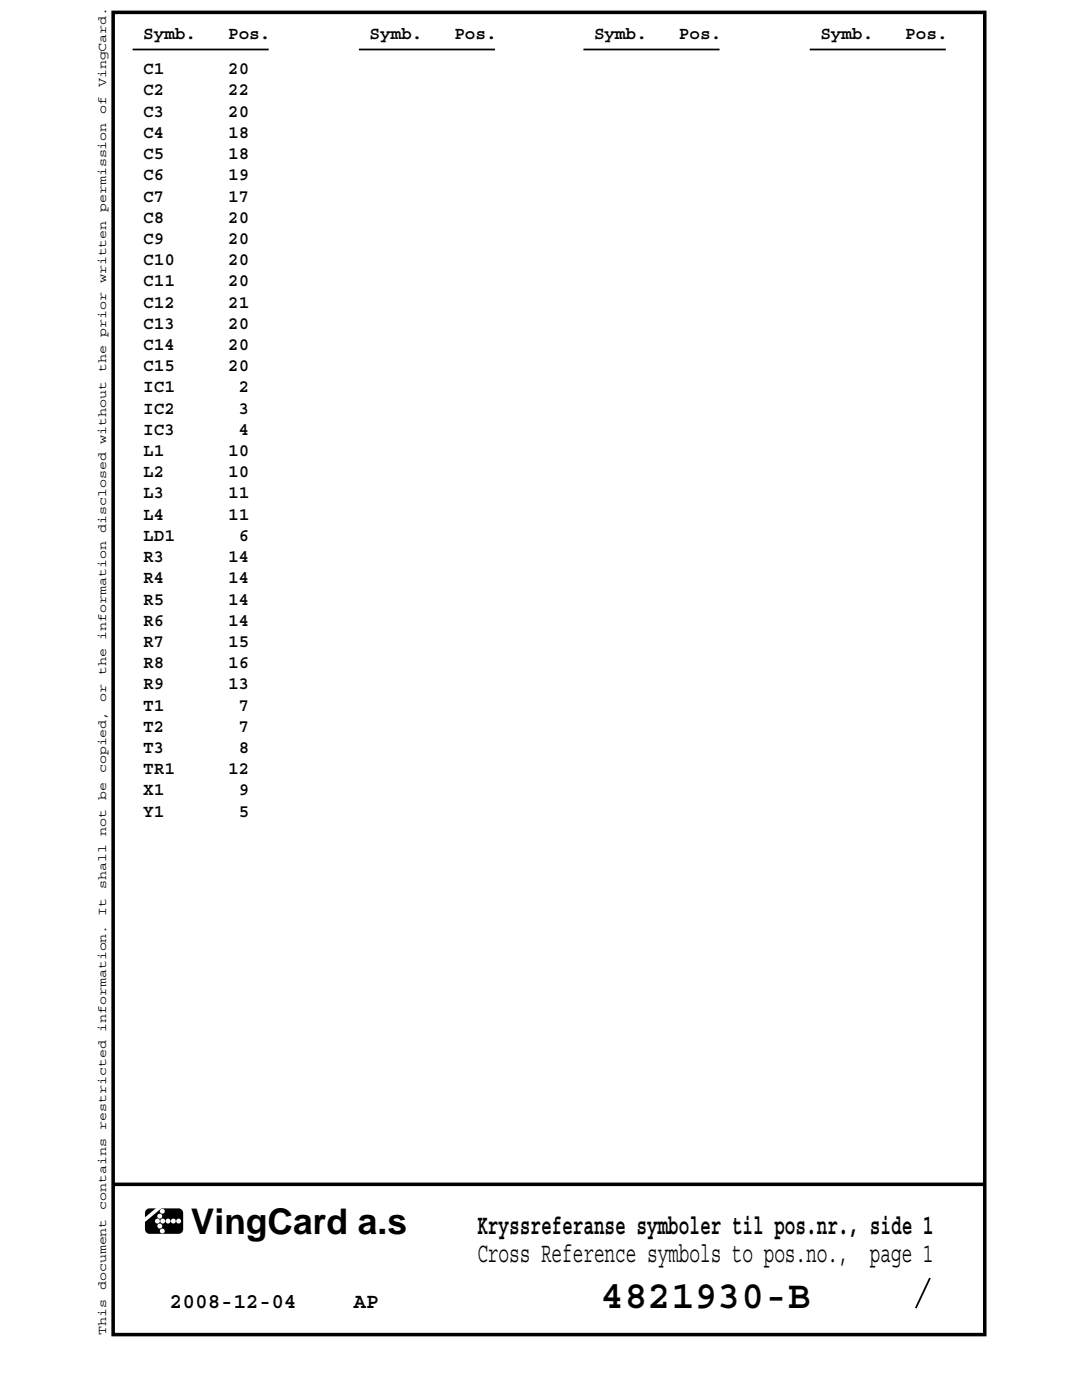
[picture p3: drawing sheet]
<svg xmlns="http://www.w3.org/2000/svg" width="216mm" height="279mm" viewBox="0 0 216 279" stroke-linecap="round" stroke-linejoin="round" font-family="sans-serif">
<path d="M22.6 2.5h173.9v263.8h-173.9zM22.6 236.4h173.9" fill="none" stroke="#000" stroke-width=".71" stroke-linecap="butt"/>
<path d="M26.5 9.9h27.1M71.6 9.9h27.2M116.4 9.9h27.2M161.6 9.9h27.1M185.6 255.1l-2.9 6" fill="none" stroke="#000" stroke-width=".35"/>
<path d="M29.2 241.4l.6-.2h5.8a.92 .92 0 0 1 .9 .9v3.2a.92 .92 0 0 1-.9 .9h-5.8a.92 .92 0 0 1-.9-.9v-3.2z" fill="#000"/>
<g fill="#fff">
<circle cx="31.4" cy="243.7" r=".49"/>
<circle cx="32.5" cy="243.7" r=".49"/>
<circle cx="33.5" cy="243.7" r=".49"/>
<circle cx="34.6" cy="243.7" r=".49"/>
<circle cx="35.6" cy="243.7" r=".49"/>
<circle cx="31.9" cy="244.7" r=".49"/>
<circle cx="32.4" cy="245.7" r=".49"/>
<circle cx="31.9" cy="242.7" r=".49"/>
<circle cx="32.4" cy="241.7" r=".49"/>
</g>
<path d="M32.3 240.6l-3.7 3.1" fill="none" stroke="#fff" stroke-width=".71" stroke-linecap="butt"/>
<text font-size="7.8" x="119.9" y="261.1">4821930-B</text>
<text font-size="7.1" x="38.1" y="246.2">VingCard a.s</text>
<g font-size="5.6">
<text x="95.2" y="246.2">Kryssreferanse symboler til pos.nr., side 1</text>
<text x="95.2" y="251.9">Cross Reference symbols to pos.no.,</text>
<text x="173.6" y="251.9">page 1</text>
</g>
<g font-size="4.2">
<text x="33.9" y="261.1">2008-12-04</text>
<text x="70.6" y="261.1">AP</text>
</g>
<g font-size="3.5">
<text x="28.6" y="7.8">Symb.</text>
<text x="45.5" y="7.8">Pos.</text>
<text x="73.7" y="7.8">Symb.</text>
<text x="90.7" y="7.8">Pos.</text>
<text x="118.5" y="7.8">Symb.</text>
<text x="135.5" y="7.8">Pos.</text>
<text x="163.7" y="7.8">Symb.</text>
<text x="180.6" y="7.8">Pos.</text>
<text x="28.6" y="14.8">C1</text>
<text x="45.5" y="14.8">20</text>
<text x="28.6" y="19.1">C2</text>
<text x="28.6" y="23.3">C3</text>
<text x="45.5" y="19.1">22</text>
<text x="45.5" y="23.3">20</text>
<text x="28.6" y="27.5">C4</text>
<text x="45.5" y="27.5">18</text>
<text x="28.6" y="31.8">C5</text>
<text x="28.6" y="36">C6</text>
<text x="45.5" y="31.8">18</text>
<text x="45.5" y="36">19</text>
<text x="28.6" y="40.2">C7</text>
<text x="45.5" y="40.2">17</text>
<text x="28.6" y="44.4">C8</text>
<text x="45.5" y="44.4">20</text>
<text x="28.6" y="48.7">C9</text>
<text x="28.6" y="52.9">C10</text>
<text x="45.5" y="48.7">20</text>
<text x="45.5" y="52.9">20</text>
<text x="28.6" y="57.2">C11</text>
<text x="45.5" y="57.2">20</text>
<text x="28.6" y="61.4">C12</text>
<text x="28.6" y="65.6">C13</text>
<text x="45.5" y="61.4">21</text>
<text x="45.5" y="65.6">20</text>
<text x="28.6" y="69.8">C14</text>
<text x="45.5" y="69.8">20</text>
<text x="28.6" y="74.1">C15</text>
<text x="45.5" y="74.1">20</text>
<text x="28.6" y="78.3">IC1</text>
<text x="28.6" y="82.5">IC2</text>
<text x="47.6" y="78.3">2</text>
<text x="47.6" y="82.5">3</text>
<text x="28.6" y="86.8">IC3</text>
<text x="47.6" y="86.8">4</text>
<text x="28.6" y="91">L1</text>
<text x="28.6" y="95.2">L2</text>
<text x="45.5" y="91">10</text>
<text x="45.5" y="95.2">10</text>
<text x="28.6" y="99.5">L3</text>
<text x="45.5" y="99.5">11</text>
<text x="28.6" y="103.7">L4</text>
<text x="28.6" y="108">LD1</text>
<text x="45.5" y="103.7">11</text>
<text x="47.6" y="108">6</text>
<text x="28.6" y="112.2">R3</text>
<text x="45.5" y="112.2">14</text>
<text x="28.6" y="116.4">R4</text>
<text x="45.5" y="116.4">14</text>
<text x="28.6" y="120.7">R5</text>
<text x="28.6" y="124.9">R6</text>
<text x="45.5" y="120.7">14</text>
<text x="45.5" y="124.9">14</text>
<text x="28.6" y="129.1">R7</text>
<text x="45.5" y="129.1">15</text>
<text x="28.6" y="133.4">R8</text>
<text x="28.6" y="137.6">R9</text>
<text x="45.5" y="133.4">16</text>
<text x="45.5" y="137.6">13</text>
<text x="28.6" y="141.8">T1</text>
<text x="47.6" y="141.8">7</text>
<text x="28.6" y="146.1">T2</text>
<text x="47.6" y="146.1">7</text>
<text x="28.6" y="150.3">T3</text>
<text x="28.6" y="154.5">TR1</text>
<text x="45.5" y="154.5">12</text>
<text x="47.6" y="150.3">8</text>
<text x="28.6" y="158.8">X1</text>
<text x="47.6" y="158.8">9</text>
<text x="28.6" y="163">Y1</text>
<text x="47.6" y="163">5</text>
</g>
<g font-size="2.5">
<text x="21.2" y="17.4" transform="rotate(-90 21.2 17.4)">VingCard.</text>
<text x="21.2" y="22.7" transform="rotate(-90 21.2 22.7)">of</text>
<text x="21.2" y="42.3" transform="rotate(-90 21.2 42.3)">permission</text>
<text x="21.2" y="56.5" transform="rotate(-90 21.2 56.5)">written</text>
<text x="21.2" y="67.2" transform="rotate(-90 21.2 67.2)">prior</text>
<text x="21.2" y="74.3" transform="rotate(-90 21.2 74.3)">the</text>
<text x="21.2" y="88.5" transform="rotate(-90 21.2 88.5)">without</text>
<text x="21.2" y="106.3" transform="rotate(-90 21.2 106.3)">disclosed</text>
<text x="21.2" y="127.6" transform="rotate(-90 21.2 127.6)">information</text>
<text x="21.2" y="134.8" transform="rotate(-90 21.2 134.8)">the</text>
<text x="21.2" y="140.1" transform="rotate(-90 21.2 140.1)">or</text>
<text x="21.2" y="154.3" transform="rotate(-90 21.2 154.3)">copied,</text>
<text x="21.2" y="159.6" transform="rotate(-90 21.2 159.6)">be</text>
<text x="21.2" y="166.8" transform="rotate(-90 21.2 166.8)">not</text>
<text x="21.2" y="177.4" transform="rotate(-90 21.2 177.4)">shall</text>
<text x="21.2" y="182.8" transform="rotate(-90 21.2 182.8)">It</text>
<text x="21.2" y="205.9" transform="rotate(-90 21.2 205.9)">information.</text>
<text x="21.2" y="225.4" transform="rotate(-90 21.2 225.4)">restricted</text>
<text x="21.2" y="241.5" transform="rotate(-90 21.2 241.5)">contains</text>
<text x="21.2" y="257.5" transform="rotate(-90 21.2 257.5)">document</text>
<text x="21.2" y="266.3" transform="rotate(-90 21.2 266.3)">This</text>
</g>
</svg>
